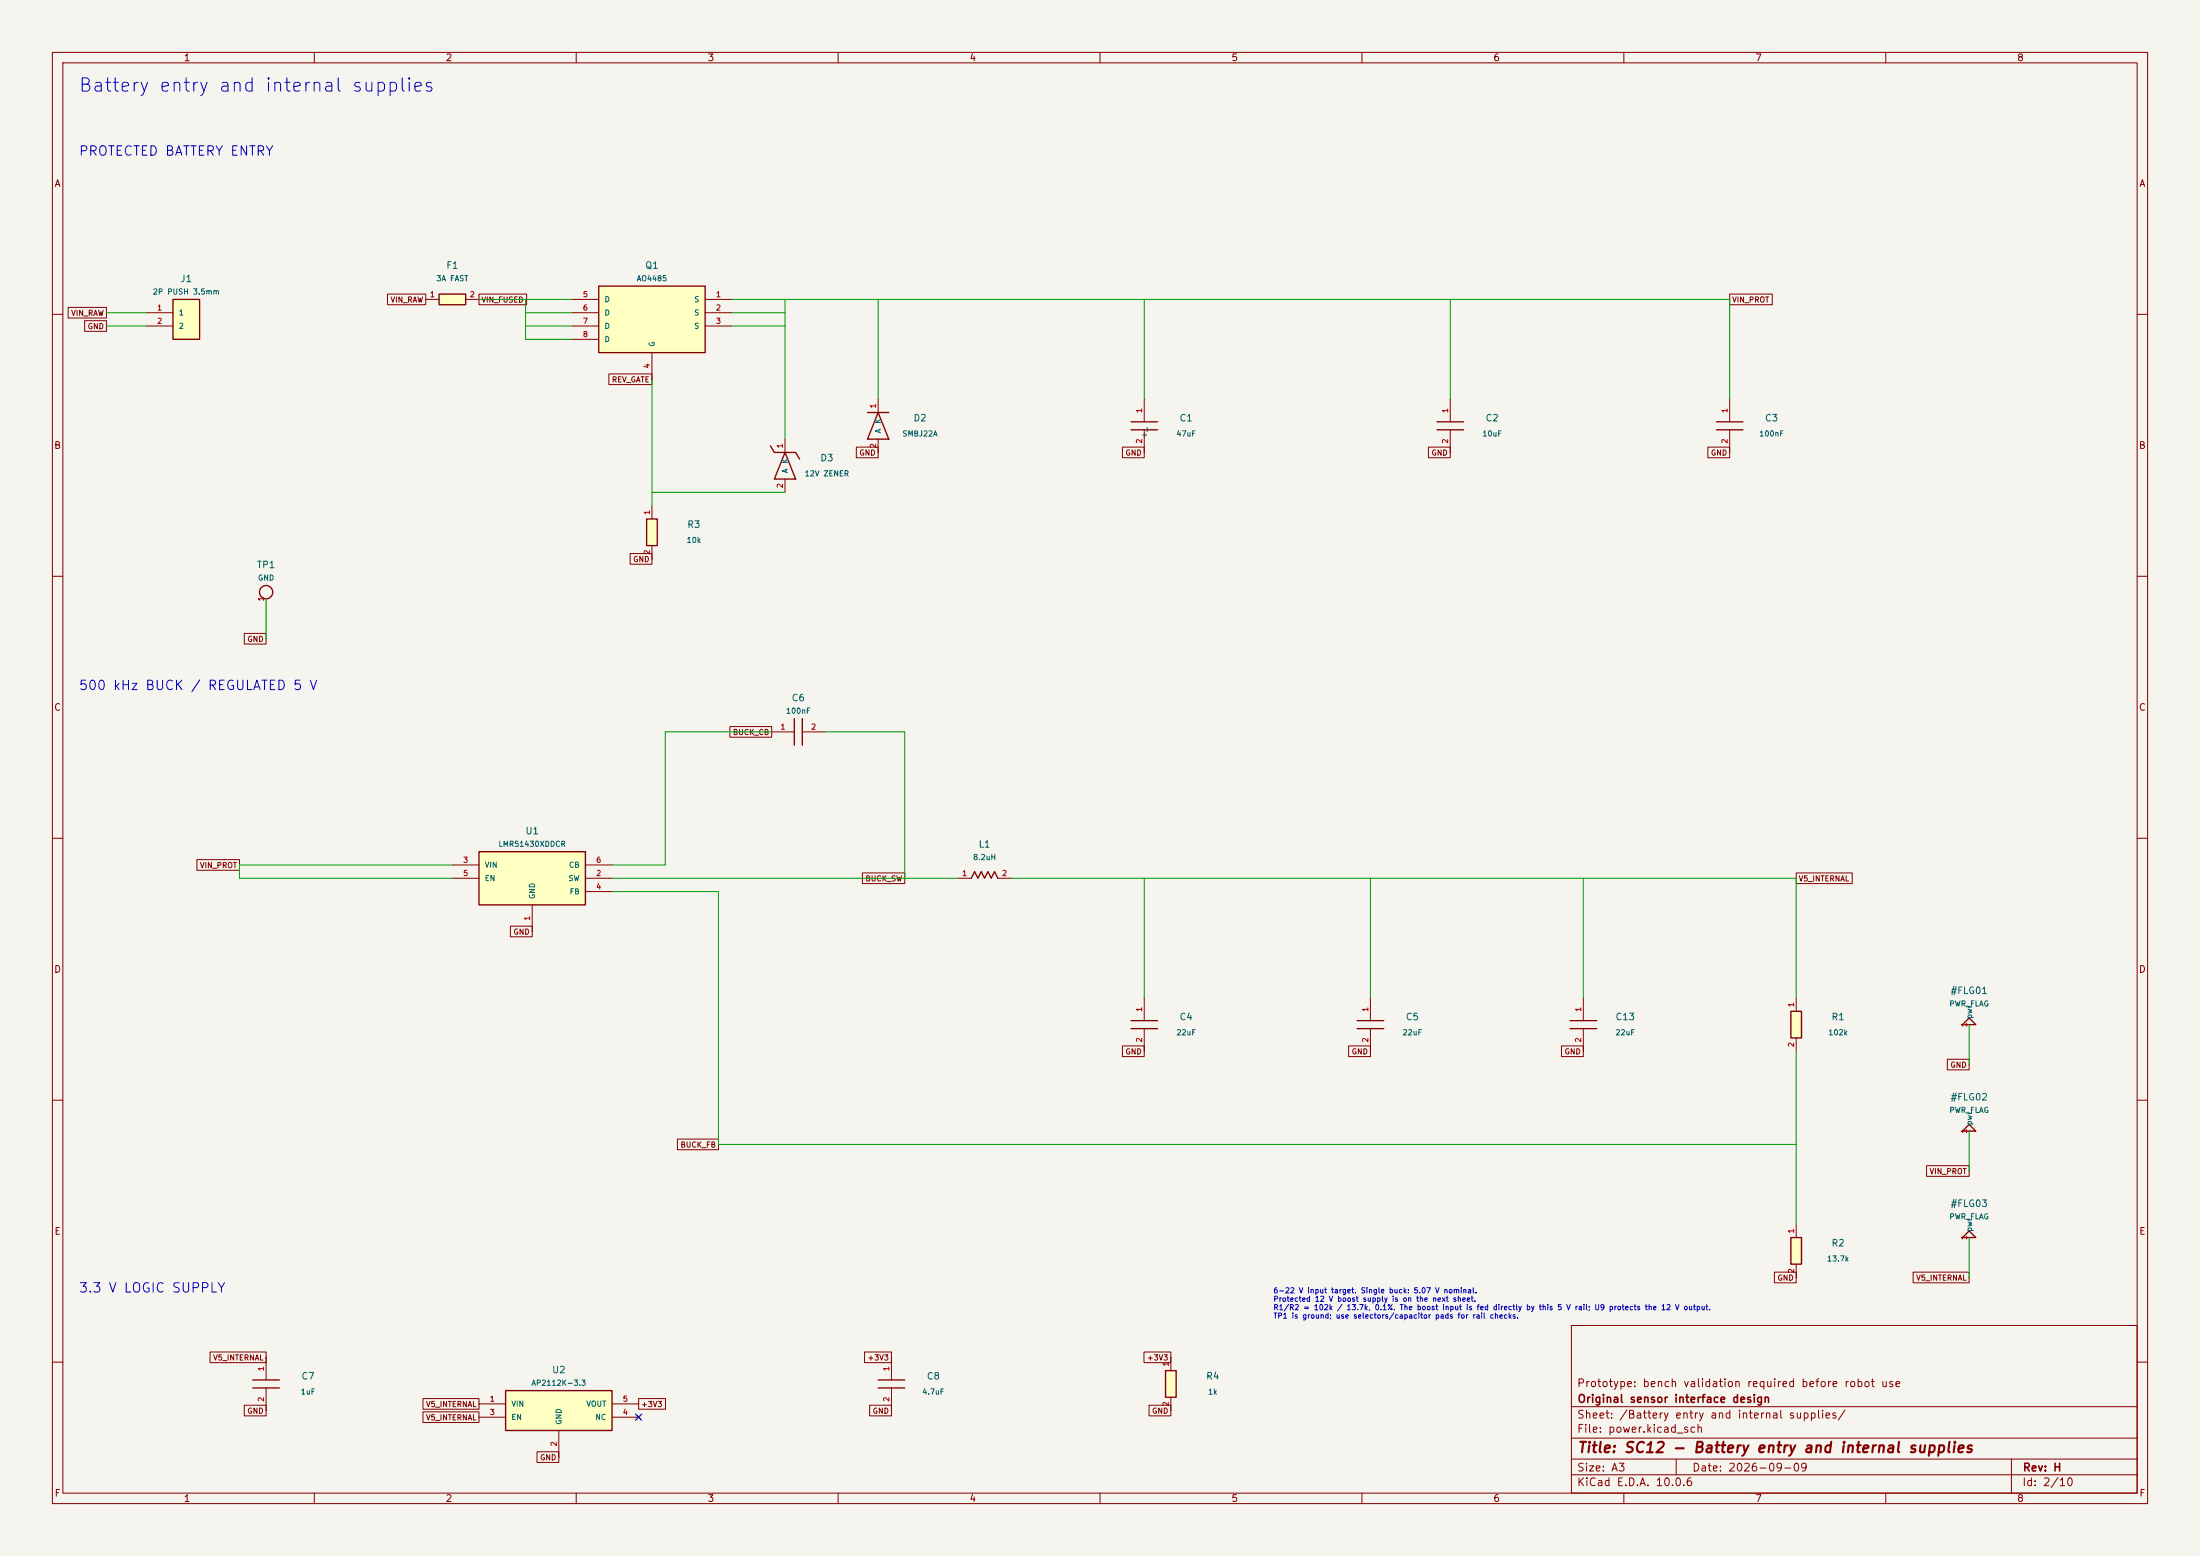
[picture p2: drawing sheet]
(kicad_sch (version 20250114) (generator "eeschema") (paper "A3")
(title_block (title "SC12 - Battery entry and internal supplies") (date "2026-09-09") (rev "H") (company "Original sensor interface design") (comment 1 "Prototype: bench validation required before robot use"))
(lib_symbols
(symbol "FRC_Sensor_CAN:BUCK" (pin_names (offset 1.016)) (in_bom yes) (on_board yes)
(property "Reference" "U" (at 0 10 0) (effects (font (size 1.27 1.27))))
(property "Value" "BUCK" (at 0 7 0) (effects (font (size 1.27 1.27))))
(property "Footprint" "" (at 0 0 0) (effects (font (size 1.27 1.27)) (hide yes)))
(property "Datasheet" "" (at 0 0 0) (effects (font (size 1.27 1.27)) (hide yes)))
(symbol "BUCK_1_1" (rectangle (start -10.16 5.08) (end 10.16 -5.08) (stroke (width .254) (type default)) (fill (type background)))
(pin power_in line (at -15.24 2.54 0) (length 5.08) (name "VIN" (effects (font (size 1.016 1.016)))) (number "3" (effects (font (size 1.016 1.016)))))
(pin input line (at -15.24 0 0) (length 5.08) (name "EN" (effects (font (size 1.016 1.016)))) (number "5" (effects (font (size 1.016 1.016)))))
(pin passive line (at 15.24 2.54 180) (length 5.08) (name "CB" (effects (font (size 1.016 1.016)))) (number "6" (effects (font (size 1.016 1.016)))))
(pin power_out line (at 15.24 0 180) (length 5.08) (name "SW" (effects (font (size 1.016 1.016)))) (number "2" (effects (font (size 1.016 1.016)))))
(pin input line (at 15.24 -2.54 180) (length 5.08) (name "FB" (effects (font (size 1.016 1.016)))) (number "4" (effects (font (size 1.016 1.016)))))
(pin power_in line (at 0 -10.16 90) (length 5.08) (name "GND" (effects (font (size 1.016 1.016)))) (number "1" (effects (font (size 1.016 1.016)))))))
(symbol "FRC_Sensor_CAN:C" (pin_names (offset 1.016)) (in_bom yes) (on_board yes)
(property "Reference" "C" (at 0 10 0) (effects (font (size 1.27 1.27))))
(property "Value" "C" (at 0 7 0) (effects (font (size 1.27 1.27))))
(property "Footprint" "" (at 0 0 0) (effects (font (size 1.27 1.27)) (hide yes)))
(property "Datasheet" "" (at 0 0 0) (effects (font (size 1.27 1.27)) (hide yes)))
(symbol "C_1_1" (polyline (pts (xy -0.762 -2.54) (xy -0.762 2.54)) (stroke (width 0.254) (type default)) (fill (type none)))(polyline (pts (xy 0.762 -2.54) (xy 0.762 2.54)) (stroke (width 0.254) (type default)) (fill (type none)))
(pin passive line (at -5.08 0 0) (length 4.318) (name "" (effects (font (size 1.016 1.016)))) (number "1" (effects (font (size 1.016 1.016)))))
(pin passive line (at 5.08 0 180) (length 4.318) (name "" (effects (font (size 1.016 1.016)))) (number "2" (effects (font (size 1.016 1.016)))))))
(symbol "FRC_Sensor_CAN:CONN2" (pin_names (offset 1.016)) (in_bom yes) (on_board yes)
(property "Reference" "J" (at 0 10 0) (effects (font (size 1.27 1.27))))
(property "Value" "CONN2" (at 0 7 0) (effects (font (size 1.27 1.27))))
(property "Footprint" "" (at 0 0 0) (effects (font (size 1.27 1.27)) (hide yes)))
(property "Datasheet" "" (at 0 0 0) (effects (font (size 1.27 1.27)) (hide yes)))
(symbol "CONN2_1_1" (rectangle (start -2.54 3.81) (end 2.54 -3.81) (stroke (width .254) (type default)) (fill (type background)))
(pin passive line (at -7.62 1.27 0) (length 5.08) (name "1" (effects (font (size 1.016 1.016)))) (number "1" (effects (font (size 1.016 1.016)))))
(pin passive line (at -7.62 -1.27 0) (length 5.08) (name "2" (effects (font (size 1.016 1.016)))) (number "2" (effects (font (size 1.016 1.016)))))))
(symbol "FRC_Sensor_CAN:CP" (pin_names (offset 1.016)) (in_bom yes) (on_board yes)
(property "Reference" "C" (at 0 10 0) (effects (font (size 1.27 1.27))))
(property "Value" "CP" (at 0 7 0) (effects (font (size 1.27 1.27))))
(property "Footprint" "" (at 0 0 0) (effects (font (size 1.27 1.27)) (hide yes)))
(property "Datasheet" "" (at 0 0 0) (effects (font (size 1.27 1.27)) (hide yes)))
(symbol "CP_1_1" (polyline (pts (xy -0.762 -2.54) (xy -0.762 2.54)) (stroke (width 0.254) (type default)) (fill (type none)))(polyline (pts (xy 0.762 -2.54) (xy 0.762 2.54)) (stroke (width 0.254) (type default)) (fill (type none)))
(pin passive line (at -5.08 0 0) (length 4.318) (name "+ " (effects (font (size 1.016 1.016)))) (number "1" (effects (font (size 1.016 1.016)))))
(pin passive line (at 5.08 0 180) (length 4.318) (name "" (effects (font (size 1.016 1.016)))) (number "2" (effects (font (size 1.016 1.016)))))))
(symbol "FRC_Sensor_CAN:D" (pin_names (offset 1.016)) (in_bom yes) (on_board yes)
(property "Reference" "D" (at 0 10 0) (effects (font (size 1.27 1.27))))
(property "Value" "D" (at 0 7 0) (effects (font (size 1.27 1.27))))
(property "Footprint" "" (at 0 0 0) (effects (font (size 1.27 1.27)) (hide yes)))
(property "Datasheet" "" (at 0 0 0) (effects (font (size 1.27 1.27)) (hide yes)))
(symbol "D_1_1" (polyline (pts (xy -2.54 -2.032) (xy -2.54 2.032) (xy 2.54 0) (xy -2.54 -2.032)) (stroke (width 0.254) (type default)) (fill (type none)))(polyline (pts (xy 2.54 -2.032) (xy 2.54 2.032)) (stroke (width 0.254) (type default)) (fill (type none)))
(pin passive line (at -5.08 0 0) (length 2.54) (name "A" (effects (font (size 1.016 1.016)))) (number "2" (effects (font (size 1.016 1.016)))))
(pin passive line (at 5.08 0 180) (length 2.54) (name "K" (effects (font (size 1.016 1.016)))) (number "1" (effects (font (size 1.016 1.016)))))))
(symbol "FRC_Sensor_CAN:L" (pin_names (offset 1.016)) (in_bom yes) (on_board yes)
(property "Reference" "L" (at 0 10 0) (effects (font (size 1.27 1.27))))
(property "Value" "L" (at 0 7 0) (effects (font (size 1.27 1.27))))
(property "Footprint" "" (at 0 0 0) (effects (font (size 1.27 1.27)) (hide yes)))
(property "Datasheet" "" (at 0 0 0) (effects (font (size 1.27 1.27)) (hide yes)))
(symbol "L_1_1" (polyline (pts (xy -2.54 0) (xy -1.9 1.27) (xy -1.27 0) (xy -0.63 1.27) (xy 0 0) (xy 0.63 1.27) (xy 1.27 0) (xy 1.9 1.27) (xy 2.54 0)) (stroke (width 0.254) (type default)) (fill (type none)))
(pin passive line (at -5.08 0 0) (length 2.54) (name "" (effects (font (size 1.016 1.016)))) (number "1" (effects (font (size 1.016 1.016)))))
(pin passive line (at 5.08 0 180) (length 2.54) (name "" (effects (font (size 1.016 1.016)))) (number "2" (effects (font (size 1.016 1.016)))))))
(symbol "FRC_Sensor_CAN:LDO" (pin_names (offset 1.016)) (in_bom yes) (on_board yes)
(property "Reference" "U" (at 0 10 0) (effects (font (size 1.27 1.27))))
(property "Value" "LDO" (at 0 7 0) (effects (font (size 1.27 1.27))))
(property "Footprint" "" (at 0 0 0) (effects (font (size 1.27 1.27)) (hide yes)))
(property "Datasheet" "" (at 0 0 0) (effects (font (size 1.27 1.27)) (hide yes)))
(symbol "LDO_1_1" (rectangle (start -10.16 3.81) (end 10.16 -3.81) (stroke (width .254) (type default)) (fill (type background)))
(pin power_in line (at -15.24 1.27 0) (length 5.08) (name "VIN" (effects (font (size 1.016 1.016)))) (number "1" (effects (font (size 1.016 1.016)))))
(pin input line (at -15.24 -1.27 0) (length 5.08) (name "EN" (effects (font (size 1.016 1.016)))) (number "3" (effects (font (size 1.016 1.016)))))
(pin power_out line (at 15.24 1.27 180) (length 5.08) (name "VOUT" (effects (font (size 1.016 1.016)))) (number "5" (effects (font (size 1.016 1.016)))))
(pin no_connect line (at 15.24 -1.27 180) (length 5.08) (name "NC" (effects (font (size 1.016 1.016)))) (number "4" (effects (font (size 1.016 1.016)))))
(pin power_in line (at 0 -8.89 90) (length 5.08) (name "GND" (effects (font (size 1.016 1.016)))) (number "2" (effects (font (size 1.016 1.016)))))))
(symbol "FRC_Sensor_CAN:PMOS8" (pin_names (offset 1.016)) (in_bom yes) (on_board yes)
(property "Reference" "U" (at 0 10 0) (effects (font (size 1.27 1.27))))
(property "Value" "PMOS8" (at 0 7 0) (effects (font (size 1.27 1.27))))
(property "Footprint" "" (at 0 0 0) (effects (font (size 1.27 1.27)) (hide yes)))
(property "Datasheet" "" (at 0 0 0) (effects (font (size 1.27 1.27)) (hide yes)))
(symbol "PMOS8_1_1" (rectangle (start -10.16 6.35) (end 10.16 -6.35) (stroke (width .254) (type default)) (fill (type background)))
(pin passive line (at -15.24 3.81 0) (length 5.08) (name "D" (effects (font (size 1.016 1.016)))) (number "5" (effects (font (size 1.016 1.016)))))
(pin passive line (at -15.24 1.27 0) (length 5.08) (name "D" (effects (font (size 1.016 1.016)))) (number "6" (effects (font (size 1.016 1.016)))))
(pin passive line (at -15.24 -1.27 0) (length 5.08) (name "D" (effects (font (size 1.016 1.016)))) (number "7" (effects (font (size 1.016 1.016)))))
(pin passive line (at -15.24 -3.81 0) (length 5.08) (name "D" (effects (font (size 1.016 1.016)))) (number "8" (effects (font (size 1.016 1.016)))))
(pin passive line (at 15.24 3.81 180) (length 5.08) (name "S" (effects (font (size 1.016 1.016)))) (number "1" (effects (font (size 1.016 1.016)))))
(pin passive line (at 15.24 1.27 180) (length 5.08) (name "S" (effects (font (size 1.016 1.016)))) (number "2" (effects (font (size 1.016 1.016)))))
(pin passive line (at 15.24 -1.27 180) (length 5.08) (name "S" (effects (font (size 1.016 1.016)))) (number "3" (effects (font (size 1.016 1.016)))))
(pin input line (at 0 -11.43 90) (length 5.08) (name "G" (effects (font (size 1.016 1.016)))) (number "4" (effects (font (size 1.016 1.016)))))))
(symbol "FRC_Sensor_CAN:PWR_FLAG" (pin_names (offset 1.016)) (in_bom yes) (on_board yes)
(property "Reference" "#FLG" (at 0 10 0) (effects (font (size 1.27 1.27))))
(property "Value" "PWR_FLAG" (at 0 7 0) (effects (font (size 1.27 1.27))))
(property "Footprint" "" (at 0 0 0) (effects (font (size 1.27 1.27)) (hide yes)))
(property "Datasheet" "" (at 0 0 0) (effects (font (size 1.27 1.27)) (hide yes)))
(symbol "PWR_FLAG_1_1" (polyline (pts (xy -1.27 0) (xy 0 1.27) (xy 1.27 0) (xy -1.27 0)) (stroke (width 0.254) (type default)) (fill (type none)))
(pin power_out line (at 0 0 90) (length 0) (name "pwr" (effects (font (size 1.016 1.016)))) (number "1" (effects (font (size 1.016 1.016)))))))
(symbol "FRC_Sensor_CAN:R" (pin_names (offset 1.016)) (in_bom yes) (on_board yes)
(property "Reference" "R" (at 0 10 0) (effects (font (size 1.27 1.27))))
(property "Value" "R" (at 0 7 0) (effects (font (size 1.27 1.27))))
(property "Footprint" "" (at 0 0 0) (effects (font (size 1.27 1.27)) (hide yes)))
(property "Datasheet" "" (at 0 0 0) (effects (font (size 1.27 1.27)) (hide yes)))
(symbol "R_1_1" (rectangle (start -2.54 1.016) (end 2.54 -1.016) (stroke (width .254) (type default)) (fill (type background)))
(pin passive line (at -5.08 0 0) (length 2.54) (name "" (effects (font (size 1.016 1.016)))) (number "1" (effects (font (size 1.016 1.016)))))
(pin passive line (at 5.08 0 180) (length 2.54) (name "" (effects (font (size 1.016 1.016)))) (number "2" (effects (font (size 1.016 1.016)))))))
(symbol "FRC_Sensor_CAN:TP" (pin_names (offset 1.016)) (in_bom yes) (on_board yes)
(property "Reference" "TP" (at 0 10 0) (effects (font (size 1.27 1.27))))
(property "Value" "TP" (at 0 7 0) (effects (font (size 1.27 1.27))))
(property "Footprint" "" (at 0 0 0) (effects (font (size 1.27 1.27)) (hide yes)))
(property "Datasheet" "" (at 0 0 0) (effects (font (size 1.27 1.27)) (hide yes)))
(symbol "TP_1_1" (circle (center 0 1.27) (radius 1.27) (stroke (width .254) (type default)) (fill (type none)))
(pin passive line (at 0 0 90) (length 0) (name "" (effects (font (size 1.016 1.016)))) (number "1" (effects (font (size 1.016 1.016)))))))
(symbol "FRC_Sensor_CAN:ZENER" (pin_names (offset 1.016)) (in_bom yes) (on_board yes)
(property "Reference" "D" (at 0 10 0) (effects (font (size 1.27 1.27))))
(property "Value" "ZENER" (at 0 7 0) (effects (font (size 1.27 1.27))))
(property "Footprint" "" (at 0 0 0) (effects (font (size 1.27 1.27)) (hide yes)))
(property "Datasheet" "" (at 0 0 0) (effects (font (size 1.27 1.27)) (hide yes)))
(symbol "ZENER_1_1" (polyline (pts (xy -2.54 -2.032) (xy -2.54 2.032) (xy 2.54 0) (xy -2.54 -2.032)) (stroke (width 0.254) (type default)) (fill (type none)))(polyline (pts (xy 1.27 -2.794) (xy 2.54 -2.032) (xy 2.54 2.032) (xy 3.81 2.794)) (stroke (width 0.254) (type default)) (fill (type none)))
(pin passive line (at -5.08 0 0) (length 2.54) (name "A" (effects (font (size 1.016 1.016)))) (number "2" (effects (font (size 1.016 1.016)))))
(pin passive line (at 5.08 0 180) (length 2.54) (name "K" (effects (font (size 1.016 1.016)))) (number "1" (effects (font (size 1.016 1.016))))))))
(text "Battery entry and internal supplies" (at 15 15 0) (effects (font (size 2.54 2.54)) (justify left top)))
(text "PROTECTED BATTERY ENTRY" (at 15 28 0) (effects (font (size 1.8 1.8)) (justify left top)))
(wire (pts (xy 27.94 59.69) (xy 20.32 59.69)) (stroke (width 0) (type default)))
(global_label "VIN_RAW" (shape passive) (at 20.32 59.69 0) (effects (font (size 1.016 1.016)) (justify right)) (property "Intersheetrefs" "${INTERSHEET_REFS}" (at 20.32 59.69 0) (effects (font (size 1.27 1.27)) (hide yes))))
(wire (pts (xy 27.94 62.23) (xy 20.32 62.23)) (stroke (width 0) (type default)))
(global_label "GND" (shape passive) (at 20.32 62.23 0) (effects (font (size 1.016 1.016)) (justify right)) (property "Intersheetrefs" "${INTERSHEET_REFS}" (at 20.32 62.23 0) (effects (font (size 1.27 1.27)) (hide yes))))
(symbol (lib_id "FRC_Sensor_CAN:CONN2") (at 35.56 60.96 0) (unit 1) (in_bom yes) (on_board yes) (dnp no) (property "Reference" "J1" (at 35.56 53.19 0) (effects (font (size 1.27 1.27))))(property "Value" "2P PUSH 3.5mm" (at 35.56 55.69 0) (effects (font (size 1.016 1.016))))(property "Footprint" "FRC_Sensor_CAN:Weidmuller_LSF_90_2P" (at 35.56 60.96 0) (effects (font (size 1.27 1.27)) (hide yes)))(property "Datasheet" "" (at 35.56 60.96 0) (effects (font (size 1.27 1.27)) (hide yes)))(property "MPN" "1824420000" (at 35.56 60.96 0) (effects (font (size 1.27 1.27)) (hide yes)))(property "Notes" "Horizontal /90 push-in; 8 mm strip, 7 mm pin-row spacing, two solder pins per pole." (at 35.56 60.96 0) (effects (font (size 1.27 1.27)) (hide yes)))(pin "1")(pin "2") )
(symbol (lib_id "FRC_Sensor_CAN:R") (at 86.36 57.15 0) (unit 1) (in_bom yes) (on_board yes) (dnp no) (property "Reference" "F1" (at 86.36 50.65 0) (effects (font (size 1.27 1.27))))(property "Value" "3A FAST" (at 86.36 53.15 0) (effects (font (size 1.016 1.016))))(property "Footprint" "FRC_Sensor_CAN:Fuse_Littelfuse-NANO2-451_453" (at 86.36 57.15 0) (effects (font (size 1.27 1.27)) (hide yes)))(property "Datasheet" "" (at 86.36 57.15 0) (effects (font (size 1.27 1.27)) (hide yes)))(property "MPN" "0451003.MRL" (at 86.36 57.15 0) (effects (font (size 1.27 1.27)) (hide yes)))(property "Notes" "Secondary 3 A fast fuse. Feed only from a protected FRC distribution branch; board fuse does not replace the branch fuse." (at 86.36 57.15 0) (effects (font (size 1.27 1.27)) (hide yes)))(pin "1")(pin "2") )
(symbol (lib_id "FRC_Sensor_CAN:PMOS8") (at 124.46000000000001 60.96 0) (unit 1) (in_bom yes) (on_board yes) (dnp no) (property "Reference" "Q1" (at 124.46 50.65 0) (effects (font (size 1.27 1.27))))(property "Value" "AO4485" (at 124.46 53.15 0) (effects (font (size 1.016 1.016))))(property "Footprint" "FRC_Sensor_CAN:SOIC-8_3.9x4.9mm_P1.27mm" (at 124.46 60.96 0) (effects (font (size 1.27 1.27)) (hide yes)))(property "Datasheet" "" (at 124.46 60.96 0) (effects (font (size 1.27 1.27)) (hide yes)))(property "MPN" "AO4485" (at 124.46 60.96 0) (effects (font (size 1.27 1.27)) (hide yes)))(property "Notes" "Reverse-polarity PMOS: drain toward input, source toward load. Not a reverse-current blocker when on." (at 124.46 60.96 0) (effects (font (size 1.27 1.27)) (hide yes)))(pin "5")(pin "6")(pin "7")(pin "8")(pin "1")(pin "2")(pin "3")(pin "4") )
(global_label "VIN_RAW" (shape passive) (at 81.28 57.15 0) (effects (font (size 1.016 1.016)) (justify right)) (property "Intersheetrefs" "${INTERSHEET_REFS}" (at 81.28 57.15 0) (effects (font (size 1.27 1.27)) (hide yes))))
(wire (pts (xy 91.44 57.15) (xy 100.33 57.15)) (stroke (width 0) (type default)))
(wire (pts (xy 100.33 57.15) (xy 109.22 57.15)) (stroke (width 0) (type default)))
(global_label "VIN_FUSED" (shape passive) (at 91.44 57.15 180) (effects (font (size 1.016 1.016)) (justify left)) (property "Intersheetrefs" "${INTERSHEET_REFS}" (at 91.44 57.15 0) (effects (font (size 1.27 1.27)) (hide yes))))
(wire (pts (xy 100.33 57.15) (xy 100.33 64.77)) (stroke (width 0) (type default)))
(wire (pts (xy 100.33 59.69) (xy 109.22 59.69)) (stroke (width 0) (type default)))
(junction (at 100.33 59.69) (diameter 0) (color 0 0 0 0))
(wire (pts (xy 100.33 62.23) (xy 109.22 62.23)) (stroke (width 0) (type default)))
(junction (at 100.33 62.23) (diameter 0) (color 0 0 0 0))
(wire (pts (xy 100.33 64.77) (xy 109.22 64.77)) (stroke (width 0) (type default)))
(junction (at 100.33 64.77) (diameter 0) (color 0 0 0 0))
(wire (pts (xy 139.7 57.15) (xy 149.86 57.15)) (stroke (width 0) (type default)))
(wire (pts (xy 149.86 57.15) (xy 149.86 62.23)) (stroke (width 0) (type default)))
(wire (pts (xy 149.86 62.23) (xy 139.7 62.23)) (stroke (width 0) (type default)))
(wire (pts (xy 139.7 59.69) (xy 149.86 59.69)) (stroke (width 0) (type default)))
(junction (at 149.86 59.69) (diameter 0) (color 0 0 0 0))
(symbol (lib_id "FRC_Sensor_CAN:ZENER") (at 149.86 88.9 90) (unit 1) (in_bom yes) (on_board yes) (dnp no) (property "Reference" "D3" (at 157.86 87.4 90) (effects (font (size 1.27 1.27))))(property "Value" "12V ZENER" (at 157.86 90.4 90) (effects (font (size 1.016 1.016))))(property "Footprint" "FRC_Sensor_CAN:D_SOD-123" (at 149.86 88.9 0) (effects (font (size 1.27 1.27)) (hide yes)))(property "Datasheet" "" (at 149.86 88.9 0) (effects (font (size 1.27 1.27)) (hide yes)))(property "MPN" "MMSZ12T1G" (at 149.86 88.9 0) (effects (font (size 1.27 1.27)) (hide yes)))(property "Notes" "Cathode to Q1 source, anode to gate; protects +/-20V gate rating." (at 149.86 88.9 0) (effects (font (size 1.27 1.27)) (hide yes)))(pin "2")(pin "1") )
(symbol (lib_id "FRC_Sensor_CAN:R") (at 124.46000000000001 101.6 270) (unit 1) (in_bom yes) (on_board yes) (dnp no) (property "Reference" "R3" (at 132.46 100.1 90) (effects (font (size 1.27 1.27))))(property "Value" "10k" (at 132.46 103.1 90) (effects (font (size 1.016 1.016))))(property "Footprint" "FRC_Sensor_CAN:R_0805_2012Metric" (at 124.46 101.6 0) (effects (font (size 1.27 1.27)) (hide yes)))(property "Datasheet" "" (at 124.46 101.6 0) (effects (font (size 1.27 1.27)) (hide yes)))(property "MPN" "0805W8F1002T5E" (at 124.46 101.6 0) (effects (font (size 1.27 1.27)) (hide yes)))(property "Notes" "Gate pull-down; maximum 1 mA nominal zener current at 22 V input." (at 124.46 101.6 0) (effects (font (size 1.27 1.27)) (hide yes)))(pin "1")(pin "2") )
(wire (pts (xy 149.86 62.23) (xy 149.86 83.82)) (stroke (width 0) (type default)))
(junction (at 149.86 62.23) (diameter 0) (color 0 0 0 0))
(wire (pts (xy 124.46 72.39) (xy 124.46 93.98)) (stroke (width 0) (type default)))
(wire (pts (xy 124.46 93.98) (xy 149.86 93.98)) (stroke (width 0) (type default)))
(wire (pts (xy 124.46 93.98) (xy 124.46 96.52)) (stroke (width 0) (type default)))
(junction (at 124.46 93.98) (diameter 0) (color 0 0 0 0))
(global_label "REV_GATE" (shape passive) (at 124.46 72.39 0) (effects (font (size 1.016 1.016)) (justify right)) (property "Intersheetrefs" "${INTERSHEET_REFS}" (at 124.46 72.39 0) (effects (font (size 1.27 1.27)) (hide yes))))
(global_label "GND" (shape passive) (at 124.46 106.68 0) (effects (font (size 1.016 1.016)) (justify right)) (property "Intersheetrefs" "${INTERSHEET_REFS}" (at 124.46 106.68 0) (effects (font (size 1.27 1.27)) (hide yes))))
(symbol (lib_id "FRC_Sensor_CAN:D") (at 167.64000000000001 81.28 90) (unit 1) (in_bom yes) (on_board yes) (dnp no) (property "Reference" "D2" (at 175.64 79.78 90) (effects (font (size 1.27 1.27))))(property "Value" "SMBJ22A" (at 175.64 82.78 90) (effects (font (size 1.016 1.016))))(property "Footprint" "FRC_Sensor_CAN:D_SMB" (at 167.64 81.28 0) (effects (font (size 1.27 1.27)) (hide yes)))(property "Datasheet" "" (at 167.64 81.28 0) (effects (font (size 1.27 1.27)) (hide yes)))(property "MPN" "SMBJ22A-E3/52" (at 167.64 81.28 0) (effects (font (size 1.27 1.27)) (hide yes)))(property "Notes" "22 V continuous standoff; 35.5 V specified pulse clamp. Bench-check overshoot. Not sustained overvoltage regulation." (at 167.64 81.28 0) (effects (font (size 1.27 1.27)) (hide yes)))(pin "2")(pin "1") )
(wire (pts (xy 167.64 57.15) (xy 167.64 76.2)) (stroke (width 0) (type default)))
(junction (at 167.64 57.15) (diameter 0) (color 0 0 0 0))
(global_label "GND" (shape passive) (at 167.64 86.36 0) (effects (font (size 1.016 1.016)) (justify right)) (property "Intersheetrefs" "${INTERSHEET_REFS}" (at 167.64 86.36 0) (effects (font (size 1.27 1.27)) (hide yes))))
(symbol (lib_id "FRC_Sensor_CAN:CP") (at 218.44 81.28 270) (unit 1) (in_bom yes) (on_board yes) (dnp no) (property "Reference" "C1" (at 226.44 79.78 90) (effects (font (size 1.27 1.27))))(property "Value" "47uF" (at 226.44 82.78 90) (effects (font (size 1.016 1.016))))(property "Footprint" "FRC_Sensor_CAN:CP_Panasonic_FT_6.3x5.8" (at 218.44 81.28 0) (effects (font (size 1.27 1.27)) (hide yes)))(property "Datasheet" "" (at 218.44 81.28 0) (effects (font (size 1.27 1.27)) (hide yes)))(property "MPN" "EEEFT1H470AP" (at 218.44 81.28 0) (effects (font (size 1.27 1.27)) (hide yes)))(property "Notes" "Factory fitted. 47uF 50V 20%; 195mA ripple, 0.68ohm max ESR. Panasonic profile (5); respect dwell limits." (at 218.44 81.28 0) (effects (font (size 1.27 1.27)) (hide yes)))(pin "1")(pin "2") )
(wire (pts (xy 218.44 57.15) (xy 218.44 76.2)) (stroke (width 0) (type default)))
(junction (at 218.44 57.15) (diameter 0) (color 0 0 0 0))
(global_label "GND" (shape passive) (at 218.44 86.36 0) (effects (font (size 1.016 1.016)) (justify right)) (property "Intersheetrefs" "${INTERSHEET_REFS}" (at 218.44 86.36 0) (effects (font (size 1.27 1.27)) (hide yes))))
(symbol (lib_id "FRC_Sensor_CAN:C") (at 276.86 81.28 270) (unit 1) (in_bom yes) (on_board yes) (dnp no) (property "Reference" "C2" (at 284.86 79.78 90) (effects (font (size 1.27 1.27))))(property "Value" "10uF" (at 284.86 82.78 90) (effects (font (size 1.016 1.016))))(property "Footprint" "FRC_Sensor_CAN:C_1210_3225Metric" (at 276.86 81.28 0) (effects (font (size 1.27 1.27)) (hide yes)))(property "Datasheet" "" (at 276.86 81.28 0) (effects (font (size 1.27 1.27)) (hide yes)))(property "MPN" "CL32B106KBJNNWE" (at 276.86 81.28 0) (effects (font (size 1.27 1.27)) (hide yes)))(property "Notes" "" (at 276.86 81.28 0) (effects (font (size 1.27 1.27)) (hide yes)))(pin "1")(pin "2") )
(wire (pts (xy 276.86 57.15) (xy 276.86 76.2)) (stroke (width 0) (type default)))
(junction (at 276.86 57.15) (diameter 0) (color 0 0 0 0))
(global_label "GND" (shape passive) (at 276.86 86.36 0) (effects (font (size 1.016 1.016)) (justify right)) (property "Intersheetrefs" "${INTERSHEET_REFS}" (at 276.86 86.36 0) (effects (font (size 1.27 1.27)) (hide yes))))
(symbol (lib_id "FRC_Sensor_CAN:C") (at 330.2 81.28 270) (unit 1) (in_bom yes) (on_board yes) (dnp no) (property "Reference" "C3" (at 338.2 79.78 90) (effects (font (size 1.27 1.27))))(property "Value" "100nF" (at 338.2 82.78 90) (effects (font (size 1.016 1.016))))(property "Footprint" "FRC_Sensor_CAN:C_0805_2012Metric" (at 330.2 81.28 0) (effects (font (size 1.27 1.27)) (hide yes)))(property "Datasheet" "" (at 330.2 81.28 0) (effects (font (size 1.27 1.27)) (hide yes)))(property "MPN" "CL21B104KCFNNNE" (at 330.2 81.28 0) (effects (font (size 1.27 1.27)) (hide yes)))(property "Notes" "" (at 330.2 81.28 0) (effects (font (size 1.27 1.27)) (hide yes)))(pin "1")(pin "2") )
(wire (pts (xy 330.2 57.15) (xy 330.2 76.2)) (stroke (width 0) (type default)))
(junction (at 330.2 57.15) (diameter 0) (color 0 0 0 0))
(global_label "GND" (shape passive) (at 330.2 86.36 0) (effects (font (size 1.016 1.016)) (justify right)) (property "Intersheetrefs" "${INTERSHEET_REFS}" (at 330.2 86.36 0) (effects (font (size 1.27 1.27)) (hide yes))))
(wire (pts (xy 149.86 57.15) (xy 167.64 57.15)) (stroke (width 0) (type default)))
(wire (pts (xy 167.64 57.15) (xy 218.44 57.15)) (stroke (width 0) (type default)))
(wire (pts (xy 218.44 57.15) (xy 276.86 57.15)) (stroke (width 0) (type default)))
(wire (pts (xy 276.86 57.15) (xy 330.2 57.15)) (stroke (width 0) (type default)))
(junction (at 149.86 57.15) (diameter 0) (color 0 0 0 0))
(global_label "VIN_PROT" (shape passive) (at 330.2 57.15 180) (effects (font (size 1.016 1.016)) (justify left)) (property "Intersheetrefs" "${INTERSHEET_REFS}" (at 330.2 57.15 0) (effects (font (size 1.27 1.27)) (hide yes))))
(wire (pts (xy 50.8 114.3) (xy 50.8 121.92)) (stroke (width 0) (type default)))
(global_label "GND" (shape passive) (at 50.8 121.92 0) (effects (font (size 1.016 1.016)) (justify right)) (property "Intersheetrefs" "${INTERSHEET_REFS}" (at 50.8 121.92 0) (effects (font (size 1.27 1.27)) (hide yes))))
(symbol (lib_id "FRC_Sensor_CAN:TP") (at 50.8 114.3 0) (unit 1) (in_bom no) (on_board yes) (dnp no) (property "Reference" "TP1" (at 50.8 107.8 0) (effects (font (size 1.27 1.27))))(property "Value" "GND" (at 50.8 110.3 0) (effects (font (size 1.016 1.016))))(property "Footprint" "FRC_Sensor_CAN:TestPoint_Pad_D2.0mm" (at 50.8 114.3 0) (effects (font (size 1.27 1.27)) (hide yes)))(property "Datasheet" "" (at 50.8 114.3 0) (effects (font (size 1.27 1.27)) (hide yes)))(property "MPN" "" (at 50.8 114.3 0) (effects (font (size 1.27 1.27)) (hide yes)))(property "Notes" "Bare PCB test pad; excluded from purchased BOM." (at 50.8 114.3 0) (effects (font (size 1.27 1.27)) (hide yes)))(pin "1") )
(text "500 kHz BUCK / REGULATED 5 V" (at 15 130 0) (effects (font (size 1.8 1.8)) (justify left top)))
(symbol (lib_id "FRC_Sensor_CAN:BUCK") (at 101.6 167.64000000000001 0) (unit 1) (in_bom yes) (on_board yes) (dnp no) (property "Reference" "U1" (at 101.6 158.6 0) (effects (font (size 1.27 1.27))))(property "Value" "LMR51430XDDCR" (at 101.6 161.1 0) (effects (font (size 1.016 1.016))))(property "Footprint" "FRC_Sensor_CAN:TSOT-23-6" (at 101.6 167.64 0) (effects (font (size 1.27 1.27)) (hide yes)))(property "Datasheet" "" (at 101.6 167.64 0) (effects (font (size 1.27 1.27)) (hide yes)))(property "MPN" "LMR51430XDDCR" (at 101.6 167.64 0) (effects (font (size 1.27 1.27)) (hide yes)))(property "Notes" "" (at 101.6 167.64 0) (effects (font (size 1.27 1.27)) (hide yes)))(pin "3")(pin "5")(pin "6")(pin "2")(pin "4")(pin "1") )
(symbol (lib_id "FRC_Sensor_CAN:L") (at 187.96 167.64000000000001 0) (unit 1) (in_bom yes) (on_board yes) (dnp no) (property "Reference" "L1" (at 187.96 161.14 0) (effects (font (size 1.27 1.27))))(property "Value" "8.2uH" (at 187.96 163.64 0) (effects (font (size 1.016 1.016))))(property "Footprint" "FRC_Sensor_CAN:L_Bourns_SRP7028A_7.3x6.6mm" (at 187.96 167.64 0) (effects (font (size 1.27 1.27)) (hide yes)))(property "Datasheet" "" (at 187.96 167.64 0) (effects (font (size 1.27 1.27)) (hide yes)))(property "MPN" "SRP7028A-8R2M" (at 187.96 167.64 0) (effects (font (size 1.27 1.27)) (hide yes)))(property "Notes" "4A RMS, 7.5A saturation; paired with 3A LMR51430. Use specified SRP7028A family." (at 187.96 167.64 0) (effects (font (size 1.27 1.27)) (hide yes)))(pin "1")(pin "2") )
(symbol (lib_id "FRC_Sensor_CAN:C") (at 152.4 139.7 0) (unit 1) (in_bom yes) (on_board yes) (dnp no) (property "Reference" "C6" (at 152.4 133.2 0) (effects (font (size 1.27 1.27))))(property "Value" "100nF" (at 152.4 135.7 0) (effects (font (size 1.016 1.016))))(property "Footprint" "FRC_Sensor_CAN:C_0805_2012Metric" (at 152.4 139.7 0) (effects (font (size 1.27 1.27)) (hide yes)))(property "Datasheet" "" (at 152.4 139.7 0) (effects (font (size 1.27 1.27)) (hide yes)))(property "MPN" "CL21B104KCFNNNE" (at 152.4 139.7 0) (effects (font (size 1.27 1.27)) (hide yes)))(property "Notes" "" (at 152.4 139.7 0) (effects (font (size 1.27 1.27)) (hide yes)))(pin "1")(pin "2") )
(wire (pts (xy 86.36 165.1) (xy 45.72 165.1)) (stroke (width 0) (type default)))
(wire (pts (xy 45.72 165.1) (xy 45.72 167.64)) (stroke (width 0) (type default)))
(wire (pts (xy 45.72 167.64) (xy 86.36 167.64)) (stroke (width 0) (type default)))
(global_label "VIN_PROT" (shape passive) (at 45.72 165.1 0) (effects (font (size 1.016 1.016)) (justify right)) (property "Intersheetrefs" "${INTERSHEET_REFS}" (at 45.72 165.1 0) (effects (font (size 1.27 1.27)) (hide yes))))
(global_label "GND" (shape passive) (at 101.6 177.8 0) (effects (font (size 1.016 1.016)) (justify right)) (property "Intersheetrefs" "${INTERSHEET_REFS}" (at 101.6 177.8 0) (effects (font (size 1.27 1.27)) (hide yes))))
(wire (pts (xy 116.84 167.64) (xy 172.72 167.64)) (stroke (width 0) (type default)))
(wire (pts (xy 172.72 167.64) (xy 182.88 167.64)) (stroke (width 0) (type default)))
(global_label "BUCK_SW" (shape passive) (at 172.72 167.64 0) (effects (font (size 1.016 1.016)) (justify right)) (property "Intersheetrefs" "${INTERSHEET_REFS}" (at 172.72 167.64 0) (effects (font (size 1.27 1.27)) (hide yes))))
(wire (pts (xy 116.84 165.1) (xy 127 165.1)) (stroke (width 0) (type default)))
(wire (pts (xy 127 165.1) (xy 127 139.7)) (stroke (width 0) (type default)))
(wire (pts (xy 127 139.7) (xy 147.32 139.7)) (stroke (width 0) (type default)))
(global_label "BUCK_CB" (shape passive) (at 147.32 139.7 0) (effects (font (size 1.016 1.016)) (justify right)) (property "Intersheetrefs" "${INTERSHEET_REFS}" (at 147.32 139.7 0) (effects (font (size 1.27 1.27)) (hide yes))))
(wire (pts (xy 157.48 139.7) (xy 172.72 139.7)) (stroke (width 0) (type default)))
(wire (pts (xy 172.72 139.7) (xy 172.72 167.64)) (stroke (width 0) (type default)))
(junction (at 172.72 167.64) (diameter 0) (color 0 0 0 0))
(symbol (lib_id "FRC_Sensor_CAN:C") (at 218.44 195.58 270) (unit 1) (in_bom yes) (on_board yes) (dnp no) (property "Reference" "C4" (at 226.44 194.08 90) (effects (font (size 1.27 1.27))))(property "Value" "22uF" (at 226.44 197.08 90) (effects (font (size 1.016 1.016))))(property "Footprint" "FRC_Sensor_CAN:C_1206_3216Metric" (at 218.44 195.58 0) (effects (font (size 1.27 1.27)) (hide yes)))(property "Datasheet" "" (at 218.44 195.58 0) (effects (font (size 1.27 1.27)) (hide yes)))(property "MPN" "CL31A226KAHNNNE" (at 218.44 195.58 0) (effects (font (size 1.27 1.27)) (hide yes)))(property "Notes" "Three-part 5 V buck output bank; verify effective capacitance, ripple and load transient on prototype." (at 218.44 195.58 0) (effects (font (size 1.27 1.27)) (hide yes)))(pin "1")(pin "2") )
(symbol (lib_id "FRC_Sensor_CAN:C") (at 261.62 195.58 270) (unit 1) (in_bom yes) (on_board yes) (dnp no) (property "Reference" "C5" (at 269.62 194.08 90) (effects (font (size 1.27 1.27))))(property "Value" "22uF" (at 269.62 197.08 90) (effects (font (size 1.016 1.016))))(property "Footprint" "FRC_Sensor_CAN:C_1206_3216Metric" (at 261.62 195.58 0) (effects (font (size 1.27 1.27)) (hide yes)))(property "Datasheet" "" (at 261.62 195.58 0) (effects (font (size 1.27 1.27)) (hide yes)))(property "MPN" "CL31A226KAHNNNE" (at 261.62 195.58 0) (effects (font (size 1.27 1.27)) (hide yes)))(property "Notes" "Three-part 5 V buck output bank; verify effective capacitance, ripple and load transient on prototype." (at 261.62 195.58 0) (effects (font (size 1.27 1.27)) (hide yes)))(pin "1")(pin "2") )
(symbol (lib_id "FRC_Sensor_CAN:C") (at 302.26 195.58 270) (unit 1) (in_bom yes) (on_board yes) (dnp no) (property "Reference" "C13" (at 310.26 194.08 90) (effects (font (size 1.27 1.27))))(property "Value" "22uF" (at 310.26 197.08 90) (effects (font (size 1.016 1.016))))(property "Footprint" "FRC_Sensor_CAN:C_1206_3216Metric" (at 302.26 195.58 0) (effects (font (size 1.27 1.27)) (hide yes)))(property "Datasheet" "" (at 302.26 195.58 0) (effects (font (size 1.27 1.27)) (hide yes)))(property "MPN" "CL31A226KAHNNNE" (at 302.26 195.58 0) (effects (font (size 1.27 1.27)) (hide yes)))(property "Notes" "Three-part 5 V buck output bank; verify effective capacitance, ripple and load transient on prototype." (at 302.26 195.58 0) (effects (font (size 1.27 1.27)) (hide yes)))(pin "1")(pin "2") )
(symbol (lib_id "FRC_Sensor_CAN:R") (at 342.9 195.58 270) (unit 1) (in_bom yes) (on_board yes) (dnp no) (property "Reference" "R1" (at 350.9 194.08 90) (effects (font (size 1.27 1.27))))(property "Value" "102k" (at 350.9 197.08 90) (effects (font (size 1.016 1.016))))(property "Footprint" "FRC_Sensor_CAN:R_0805_2012Metric" (at 342.9 195.58 0) (effects (font (size 1.27 1.27)) (hide yes)))(property "Datasheet" "" (at 342.9 195.58 0) (effects (font (size 1.27 1.27)) (hide yes)))(property "MPN" "RT0805BRD07102KL" (at 342.9 195.58 0) (effects (font (size 1.27 1.27)) (hide yes)))(property "Notes" "Precision feedback top resistor; 5.067 V nominal internal rail." (at 342.9 195.58 0) (effects (font (size 1.27 1.27)) (hide yes)))(pin "1")(pin "2") )
(symbol (lib_id "FRC_Sensor_CAN:R") (at 342.9 238.76 270) (unit 1) (in_bom yes) (on_board yes) (dnp no) (property "Reference" "R2" (at 350.9 237.26 90) (effects (font (size 1.27 1.27))))(property "Value" "13.7k" (at 350.9 240.26 90) (effects (font (size 1.016 1.016))))(property "Footprint" "FRC_Sensor_CAN:R_0805_2012Metric" (at 342.9 238.76 0) (effects (font (size 1.27 1.27)) (hide yes)))(property "Datasheet" "" (at 342.9 238.76 0) (effects (font (size 1.27 1.27)) (hide yes)))(property "MPN" "RT0805BRD0713K7L" (at 342.9 238.76 0) (effects (font (size 1.27 1.27)) (hide yes)))(property "Notes" "Precision feedback bottom resistor; sets 5.067 V with R1=102k." (at 342.9 238.76 0) (effects (font (size 1.27 1.27)) (hide yes)))(pin "1")(pin "2") )
(wire (pts (xy 193.04 167.64) (xy 218.44 167.64)) (stroke (width 0) (type default)))
(wire (pts (xy 218.44 167.64) (xy 261.62 167.64)) (stroke (width 0) (type default)))
(wire (pts (xy 261.62 167.64) (xy 302.26 167.64)) (stroke (width 0) (type default)))
(wire (pts (xy 302.26 167.64) (xy 342.9 167.64)) (stroke (width 0) (type default)))
(global_label "V5_INTERNAL" (shape passive) (at 342.9 167.64 180) (effects (font (size 1.016 1.016)) (justify left)) (property "Intersheetrefs" "${INTERSHEET_REFS}" (at 342.9 167.64 0) (effects (font (size 1.27 1.27)) (hide yes))))
(wire (pts (xy 218.44 167.64) (xy 218.44 190.5)) (stroke (width 0) (type default)))
(junction (at 218.44 167.64) (diameter 0) (color 0 0 0 0))
(wire (pts (xy 261.62 167.64) (xy 261.62 190.5)) (stroke (width 0) (type default)))
(junction (at 261.62 167.64) (diameter 0) (color 0 0 0 0))
(wire (pts (xy 302.26 167.64) (xy 302.26 190.5)) (stroke (width 0) (type default)))
(junction (at 302.26 167.64) (diameter 0) (color 0 0 0 0))
(wire (pts (xy 342.9 167.64) (xy 342.9 190.5)) (stroke (width 0) (type default)))
(junction (at 342.9 167.64) (diameter 0) (color 0 0 0 0))
(global_label "GND" (shape passive) (at 218.44 200.66 0) (effects (font (size 1.016 1.016)) (justify right)) (property "Intersheetrefs" "${INTERSHEET_REFS}" (at 218.44 200.66 0) (effects (font (size 1.27 1.27)) (hide yes))))
(global_label "GND" (shape passive) (at 261.62 200.66 0) (effects (font (size 1.016 1.016)) (justify right)) (property "Intersheetrefs" "${INTERSHEET_REFS}" (at 261.62 200.66 0) (effects (font (size 1.27 1.27)) (hide yes))))
(global_label "GND" (shape passive) (at 302.26 200.66 0) (effects (font (size 1.016 1.016)) (justify right)) (property "Intersheetrefs" "${INTERSHEET_REFS}" (at 302.26 200.66 0) (effects (font (size 1.27 1.27)) (hide yes))))
(wire (pts (xy 342.9 200.66) (xy 342.9 218.44)) (stroke (width 0) (type default)))
(wire (pts (xy 342.9 218.44) (xy 342.9 233.68)) (stroke (width 0) (type default)))
(junction (at 342.9 218.44) (diameter 0) (color 0 0 0 0))
(global_label "GND" (shape passive) (at 342.9 243.84 0) (effects (font (size 1.016 1.016)) (justify right)) (property "Intersheetrefs" "${INTERSHEET_REFS}" (at 342.9 243.84 0) (effects (font (size 1.27 1.27)) (hide yes))))
(wire (pts (xy 116.84 170.18) (xy 137.16 170.18)) (stroke (width 0) (type default)))
(wire (pts (xy 137.16 170.18) (xy 137.16 218.44)) (stroke (width 0) (type default)))
(wire (pts (xy 137.16 218.44) (xy 342.9 218.44)) (stroke (width 0) (type default)))
(global_label "BUCK_FB" (shape passive) (at 137.16 218.44 0) (effects (font (size 1.016 1.016)) (justify right)) (property "Intersheetrefs" "${INTERSHEET_REFS}" (at 137.16 218.44 0) (effects (font (size 1.27 1.27)) (hide yes))))
(text "3.3 V LOGIC SUPPLY" (at 15 245 0) (effects (font (size 1.8 1.8)) (justify left top)))
(no_connect (at 121.92 270.51))
(symbol (lib_id "FRC_Sensor_CAN:LDO") (at 106.68 269.24 0) (unit 1) (in_bom yes) (on_board yes) (dnp no) (property "Reference" "U2" (at 106.68 261.47 0) (effects (font (size 1.27 1.27))))(property "Value" "AP2112K-3.3" (at 106.68 263.97 0) (effects (font (size 1.016 1.016))))(property "Footprint" "FRC_Sensor_CAN:SOT-23-5" (at 106.68 269.24 0) (effects (font (size 1.27 1.27)) (hide yes)))(property "Datasheet" "" (at 106.68 269.24 0) (effects (font (size 1.27 1.27)) (hide yes)))(property "MPN" "AP2112K-3.3TRG1" (at 106.68 269.24 0) (effects (font (size 1.27 1.27)) (hide yes)))(property "Notes" "" (at 106.68 269.24 0) (effects (font (size 1.27 1.27)) (hide yes)))(pin "1")(pin "3")(pin "5")(pin "4")(pin "2") )
(symbol (lib_id "FRC_Sensor_CAN:C") (at 50.8 264.16 270) (unit 1) (in_bom yes) (on_board yes) (dnp no) (property "Reference" "C7" (at 58.8 262.66 90) (effects (font (size 1.27 1.27))))(property "Value" "1uF" (at 58.8 265.66 90) (effects (font (size 1.016 1.016))))(property "Footprint" "FRC_Sensor_CAN:C_0805_2012Metric" (at 50.8 264.16 0) (effects (font (size 1.27 1.27)) (hide yes)))(property "Datasheet" "" (at 50.8 264.16 0) (effects (font (size 1.27 1.27)) (hide yes)))(property "MPN" "CL21B105KBFNNNE" (at 50.8 264.16 0) (effects (font (size 1.27 1.27)) (hide yes)))(property "Notes" "Retained sourcing substitution: value, dielectric, voltage, tolerance and footprint retained; assess effective capacitance." (at 50.8 264.16 0) (effects (font (size 1.27 1.27)) (hide yes)))(pin "1")(pin "2") )
(symbol (lib_id "FRC_Sensor_CAN:C") (at 170.18 264.16 270) (unit 1) (in_bom yes) (on_board yes) (dnp no) (property "Reference" "C8" (at 178.18 262.66 90) (effects (font (size 1.27 1.27))))(property "Value" "4.7uF" (at 178.18 265.66 90) (effects (font (size 1.016 1.016))))(property "Footprint" "FRC_Sensor_CAN:C_0805_2012Metric" (at 170.18 264.16 0) (effects (font (size 1.27 1.27)) (hide yes)))(property "Datasheet" "" (at 170.18 264.16 0) (effects (font (size 1.27 1.27)) (hide yes)))(property "MPN" "CL21B475KAFNNNE" (at 170.18 264.16 0) (effects (font (size 1.27 1.27)) (hide yes)))(property "Notes" "Retained sourcing substitution: value, dielectric, voltage, tolerance and footprint retained; assess effective capacitance." (at 170.18 264.16 0) (effects (font (size 1.27 1.27)) (hide yes)))(pin "1")(pin "2") )
(symbol (lib_id "FRC_Sensor_CAN:R") (at 223.52 264.16 270) (unit 1) (in_bom yes) (on_board yes) (dnp no) (property "Reference" "R4" (at 231.52 262.66 90) (effects (font (size 1.27 1.27))))(property "Value" "1k" (at 231.52 265.66 90) (effects (font (size 1.016 1.016))))(property "Footprint" "FRC_Sensor_CAN:R_0805_2012Metric" (at 223.52 264.16 0) (effects (font (size 1.27 1.27)) (hide yes)))(property "Datasheet" "" (at 223.52 264.16 0) (effects (font (size 1.27 1.27)) (hide yes)))(property "MPN" "0805W8F1001T5E" (at 223.52 264.16 0) (effects (font (size 1.27 1.27)) (hide yes)))(property "Notes" "3V3 bleed retained for conservative powered-off leakage budget; 3.3 mA load." (at 223.52 264.16 0) (effects (font (size 1.27 1.27)) (hide yes)))(pin "1")(pin "2") )
(global_label "V5_INTERNAL" (shape passive) (at 91.44 267.97 0) (effects (font (size 1.016 1.016)) (justify right)) (property "Intersheetrefs" "${INTERSHEET_REFS}" (at 91.44 267.97 0) (effects (font (size 1.27 1.27)) (hide yes))))
(global_label "V5_INTERNAL" (shape passive) (at 91.44 270.51 0) (effects (font (size 1.016 1.016)) (justify right)) (property "Intersheetrefs" "${INTERSHEET_REFS}" (at 91.44 270.51 0) (effects (font (size 1.27 1.27)) (hide yes))))
(global_label "GND" (shape passive) (at 106.68 278.13 0) (effects (font (size 1.016 1.016)) (justify right)) (property "Intersheetrefs" "${INTERSHEET_REFS}" (at 106.68 278.13 0) (effects (font (size 1.27 1.27)) (hide yes))))
(global_label "+3V3" (shape passive) (at 121.92 267.97 180) (effects (font (size 1.016 1.016)) (justify left)) (property "Intersheetrefs" "${INTERSHEET_REFS}" (at 121.92 267.97 0) (effects (font (size 1.27 1.27)) (hide yes))))
(global_label "V5_INTERNAL" (shape passive) (at 50.8 259.08 0) (effects (font (size 1.016 1.016)) (justify right)) (property "Intersheetrefs" "${INTERSHEET_REFS}" (at 50.8 259.08 0) (effects (font (size 1.27 1.27)) (hide yes))))
(global_label "GND" (shape passive) (at 50.8 269.24 0) (effects (font (size 1.016 1.016)) (justify right)) (property "Intersheetrefs" "${INTERSHEET_REFS}" (at 50.8 269.24 0) (effects (font (size 1.27 1.27)) (hide yes))))
(global_label "+3V3" (shape passive) (at 170.18 259.08 0) (effects (font (size 1.016 1.016)) (justify right)) (property "Intersheetrefs" "${INTERSHEET_REFS}" (at 170.18 259.08 0) (effects (font (size 1.27 1.27)) (hide yes))))
(global_label "GND" (shape passive) (at 170.18 269.24 0) (effects (font (size 1.016 1.016)) (justify right)) (property "Intersheetrefs" "${INTERSHEET_REFS}" (at 170.18 269.24 0) (effects (font (size 1.27 1.27)) (hide yes))))
(global_label "+3V3" (shape passive) (at 223.52 259.08 0) (effects (font (size 1.016 1.016)) (justify right)) (property "Intersheetrefs" "${INTERSHEET_REFS}" (at 223.52 259.08 0) (effects (font (size 1.27 1.27)) (hide yes))))
(global_label "GND" (shape passive) (at 223.52 269.24 0) (effects (font (size 1.016 1.016)) (justify right)) (property "Intersheetrefs" "${INTERSHEET_REFS}" (at 223.52 269.24 0) (effects (font (size 1.27 1.27)) (hide yes))))
(wire (pts (xy 375.92 195.58) (xy 375.92 203.2)) (stroke (width 0) (type default)))
(global_label "GND" (shape passive) (at 375.92 203.2 0) (effects (font (size 1.016 1.016)) (justify right)) (property "Intersheetrefs" "${INTERSHEET_REFS}" (at 375.92 203.2 0) (effects (font (size 1.27 1.27)) (hide yes))))
(symbol (lib_id "FRC_Sensor_CAN:PWR_FLAG") (at 375.92 195.58 0) (unit 1) (in_bom no) (on_board yes) (dnp no) (property "Reference" "#FLG01" (at 375.92 189.08 0) (effects (font (size 1.27 1.27))))(property "Value" "PWR_FLAG" (at 375.92 191.58 0) (effects (font (size 1.016 1.016))))(property "Footprint" "" (at 375.92 195.58 0) (effects (font (size 1.27 1.27)) (hide yes)))(property "Datasheet" "" (at 375.92 195.58 0) (effects (font (size 1.27 1.27)) (hide yes)))(property "MPN" "" (at 375.92 195.58 0) (effects (font (size 1.27 1.27)) (hide yes)))(property "Notes" "" (at 375.92 195.58 0) (effects (font (size 1.27 1.27)) (hide yes)))(pin "1") )
(wire (pts (xy 375.92 215.9) (xy 375.92 223.52)) (stroke (width 0) (type default)))
(global_label "VIN_PROT" (shape passive) (at 375.92 223.52 0) (effects (font (size 1.016 1.016)) (justify right)) (property "Intersheetrefs" "${INTERSHEET_REFS}" (at 375.92 223.52 0) (effects (font (size 1.27 1.27)) (hide yes))))
(symbol (lib_id "FRC_Sensor_CAN:PWR_FLAG") (at 375.92 215.9 0) (unit 1) (in_bom no) (on_board yes) (dnp no) (property "Reference" "#FLG02" (at 375.92 209.4 0) (effects (font (size 1.27 1.27))))(property "Value" "PWR_FLAG" (at 375.92 211.9 0) (effects (font (size 1.016 1.016))))(property "Footprint" "" (at 375.92 215.9 0) (effects (font (size 1.27 1.27)) (hide yes)))(property "Datasheet" "" (at 375.92 215.9 0) (effects (font (size 1.27 1.27)) (hide yes)))(property "MPN" "" (at 375.92 215.9 0) (effects (font (size 1.27 1.27)) (hide yes)))(property "Notes" "" (at 375.92 215.9 0) (effects (font (size 1.27 1.27)) (hide yes)))(pin "1") )
(wire (pts (xy 375.92 236.22) (xy 375.92 243.84)) (stroke (width 0) (type default)))
(global_label "V5_INTERNAL" (shape passive) (at 375.92 243.84 0) (effects (font (size 1.016 1.016)) (justify right)) (property "Intersheetrefs" "${INTERSHEET_REFS}" (at 375.92 243.84 0) (effects (font (size 1.27 1.27)) (hide yes))))
(symbol (lib_id "FRC_Sensor_CAN:PWR_FLAG") (at 375.92 236.22 0) (unit 1) (in_bom no) (on_board yes) (dnp no) (property "Reference" "#FLG03" (at 375.92 229.72 0) (effects (font (size 1.27 1.27))))(property "Value" "PWR_FLAG" (at 375.92 232.22 0) (effects (font (size 1.016 1.016))))(property "Footprint" "" (at 375.92 236.22 0) (effects (font (size 1.27 1.27)) (hide yes)))(property "Datasheet" "" (at 375.92 236.22 0) (effects (font (size 1.27 1.27)) (hide yes)))(property "MPN" "" (at 375.92 236.22 0) (effects (font (size 1.27 1.27)) (hide yes)))(property "Notes" "" (at 375.92 236.22 0) (effects (font (size 1.27 1.27)) (hide yes)))(pin "1") )
(text "6-22 V input target. Single buck: 5.07 V nominal.\nProtected 12 V boost supply is on the next sheet.\nR1/R2 = 102k / 13.7k, 0.1%. The boost input is fed directly by this 5 V rail; U9 protects the 12 V output.\nTP1 is ground; use selectors/capacitor pads for rail checks." (at 243 246 0) (effects (font (size 1.0 1.0)) (justify left top)))
(embedded_fonts no))
